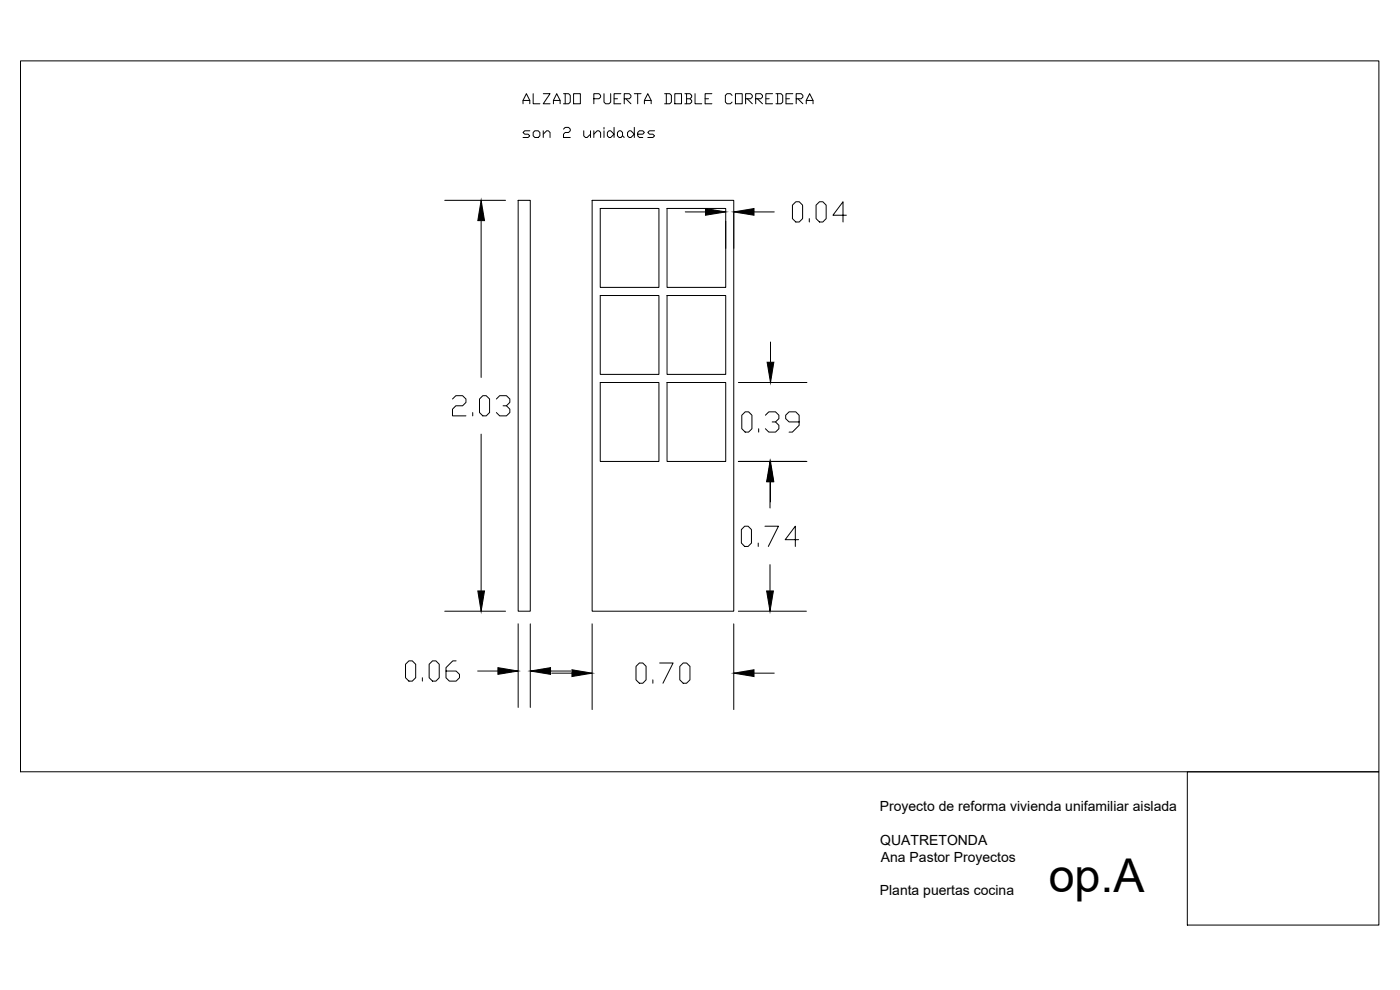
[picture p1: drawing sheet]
<svg xmlns="http://www.w3.org/2000/svg" width="420mm" height="297mm" viewBox="0 0 420 297" stroke-linecap="round" stroke-linejoin="round" font-family="sans-serif">
<!-- layer: Texto -->
<g fill="none" stroke="#000" stroke-width=".3">
<path d="M157 31.1v-1l1-2 1 2v1M157 30.1h2M159 39.2h-1.5l-.5 .6 .5 .5h1l.5 .5-.5 .5h-1.5M160 28.1v3h2M160 39.8l.5-.6h1l.5 .6v1l-.5 .5h-1l-.5-.5zM163 28.1h2.1l-2.1 3h2.1M163 39.2v2.1M166.1 31.1v-1l1-2 1 2v1M166.1 30.1h2M169.1 28.1h1.5l.5 .5v2l-.5 .5h-1.5M169.1 38.7l.5-.5h1l.5 .5v.5l-.5 .6h-1l-.5 .5v1h2M169.6 28.1v3"/>
<path d="M172.1 28.1h2.1v3h-2.1zM175.2 39.2v1.6l.5 .5h.5l1-1M177.2 39.2v2.1M178.2 29.6h1.5l.5-.5v-.5l-.5-.5h-1.5v3M178.2 39.2v2.1M181.3 28.1v2.5l.5 .5h1l.5-.5v-2.5M181.3 38.2v.5M181.3 39.2v2.1M182.8 39.2h.5l1 1.1-1 1h-.5l-.5-.5v-1zM184.3 29.6h1M184.3 38.2v3.1M185.3 39.8l.5-.6h.5l.5 .6v1l-.5 .5h-.5l-.5-.5z"/>
<path d="M186.3 28.1h-2v3h2M187.3 29.6h1.5l.5-.5v-.5l-.5-.5h-1.5v3M187.8 29.6l1.5 1.5M188.3 39.8l.5-.6h.5l1.1 1.1-1.1 1h-.5l-.5-.5zM190.4 28.1h2M190.4 38.2v3.1M191.4 28.1v3M193.4 31.1v-1l1-2 1 2v1M193.4 30.1h2M196.4 39.2h-1.5l-.5 .6 .5 .5h1l.5 .5-.5 .5h-1.5M199.5 28.1h1.5l.5 .5v2l-.5 .5h-1.5M200 28.1v3"/>
<path d="M202.5 28.1h2v3h-2zM205.5 28.1h1.6l.5 .5v.5l-.5 .5M206.1 29.6h1l.5 .5v.5l-.5 .5h-1.6M206.1 28.1v3M208.6 28.1v3h2M211.6 29.6h1M213.6 28.1h-2v3h2M219.7 28.6l-.5-.5h-1l-.5 .5v2l.5 .5h1l.5-.5M220.7 28.1h2.1v3h-2.1zM223.8 29.6h1.5l.5-.5v-.5l-.5-.5h-1.5v3M224.3 29.6l1.5 1.5M226.8 29.6h1.5l.5-.5v-.5l-.5-.5h-1.5v3"/>
<path d="M227.3 29.6l1.5 1.5M229.8 29.6h1M231.9 28.1h-2.1v3h2.1M232.9 28.1h1.5l.5 .5v2l-.5 .5h-1.5M233.4 28.1v3M235.9 29.6h1M237.9 28.1h-2v3h2M238.9 29.6h1.5l.6-.5v-.5l-.6-.5h-1.5v3M239.5 29.6l1.5 1.5M242 31.1v-1l1-2 1 2v1M242 30.1h2M163 40.3l1.1-1.1h.5l.5 .6v1.5"/>
<path d="M178.2 40.3l1-1.1h.5l.5 .6v1.5M186.8 40.8l.5 .5M191.4 40.3h1.5l.5-.5-.5-.6h-1l-.5 .6v1l.5 .5h1"/>
</g>
<path d="M155.5 60.1h3.6v123.3h-3.6zM177.7 60.1h42.5v123.3h-42.5zM180.1 62.5h17.7v23.7h-17.7zM200.2 62.5h17.6v23.7h-17.6zM180.1 88.7h17.7v23.6h-17.7zM200.2 88.7h17.6v23.6h-17.6zM180.1 114.8h17.7v23.7h-17.7zM200.2 114.8h17.6v23.7h-17.6z" fill="none" stroke="#000" stroke-width=".3"/>
<!-- layer: Cotas -->
<g fill="none" stroke="#000" stroke-width=".3">
<path d="M133.5 60.1h18.2M144.4 66.2v47M205.6 63.6h6.1M217.8 66.4v8.1M220.2 63.9v10.6M226.3 63.6h6.1M237.8 61.6l1-1.1h1.1l1 1.1v4l-1 1h-1.1l-1-1zM242.9 65.6v1M244.9 61.6l1-1.1h1l1 1.1v4l-1 1h-1l-1-1zM254 64.6h-4l3-4.1v6.1M135.8 119.7l1-1h2l1 1v1l-1 1.1h-2l-1 1v2h4M143.9 119.7l1-1h1l1 1v4.1l-1 1h-1l-1-1z"/>
<path d="M149 119.7l1-1h2l1 1v1l-1 1.1h-1M221.6 114.8h20.6M231.2 102.6v6.1M141.9 123.8v1M144.4 130.3v47M152 121.8l1 1v1l-1 1h-2l-1-1M221.6 138.5h20.6M222.6 124.6l1-1h1.1l1 1v4l-1 1h-1.1l-1-1zM227.7 128.6v1M229.7 124.6l1-1h2l1.1 1v1l-1.1 1h-1M232.7 126.6l1.1 1v1l-1.1 1h-2l-1-1M239.8 126.6h-3l-1-1v-1l1-1h2l1 1v3l-2 2h-1"/>
<path d="M223.5 157.9h1l1 1v4l-1 1.1h-1l-1-1.1v-4zM229.6 157.9h4l-3 6.1M231.1 144.5v7.9M231.2 144.5v6.1M227.6 162.9v1.1M231.1 169.4v7.9M239.7 161.9h-4.1l3.1-4v6.1M122.7 198.3h1l1 1v4l-1 1.1h-1l-1-1.1v-4zM128.8 199.3l1-1h1l1 1v4l-1 1.1h-1l-1-1.1zM133.5 183.4h18.2M136.9 198.3h-1l-2 2v3l1 1.1h2l1-1.1v-1l-1-1h-3M155.5 187.2v25.1"/>
<path d="M159.1 187.2v25.1M177.7 187.2v25.7M191.9 198.9h1l1 1v4.1l-1 1h-1l-1-1v-4.1zM198 198.9h4l-3 6.1M204 199.9l1-1h1.1l1 1v4.1l-1 1h-1.1l-1-1zM220.2 187.2v25.7M221.6 183.4h20.4M126.8 203.3v1.1M143.4 201.3h6M165.2 201.3h6.1M165.6 202h6.1M195.9 204v1"/>
<path d="M226.3 202h6.1"/>
</g>
<path d="M144.4 60.1l1 6.1h-2zM211.7 62.6l6.1 1-6.1 1zM220.2 63.6l6.1-1v2zM230.2 108.7h2l-1 6.1zM231.1 138.5l1 6h-2zM231.2 138.5l1 6h-2zM143.4 177.3h2l-1 6.1zM230.1 177.3h2l-1 6.1zM149.4 200.3l6.1 1-6.1 1zM159.1 201.3l6.1-1v2zM171.7 201l6 1-6 1zM220.2 202l6.1-1v2z" fill="#000" stroke="#000" stroke-width=".3"/>
<!-- layer: 0 -->
<path d="M6.2 18.3h407.6v213.3h-407.6zM356.3 231.6h57.5v46h-57.5z" fill="none" stroke="#000" stroke-width=".3"/>
<text font-size="14" x="314.7" y="267.8">op.A</text>
<g font-size="4.2">
<text x="264" y="243.5">Proyecto de reforma vivienda unifamiliar aislada</text>
<text x="264.2" y="253.5">QUATRETONDA</text>
<text x="264.4" y="258.5">Ana Pastor Proyectos</text>
<text x="264" y="268.5">Planta puertas cocina</text>
</g>
</svg>
